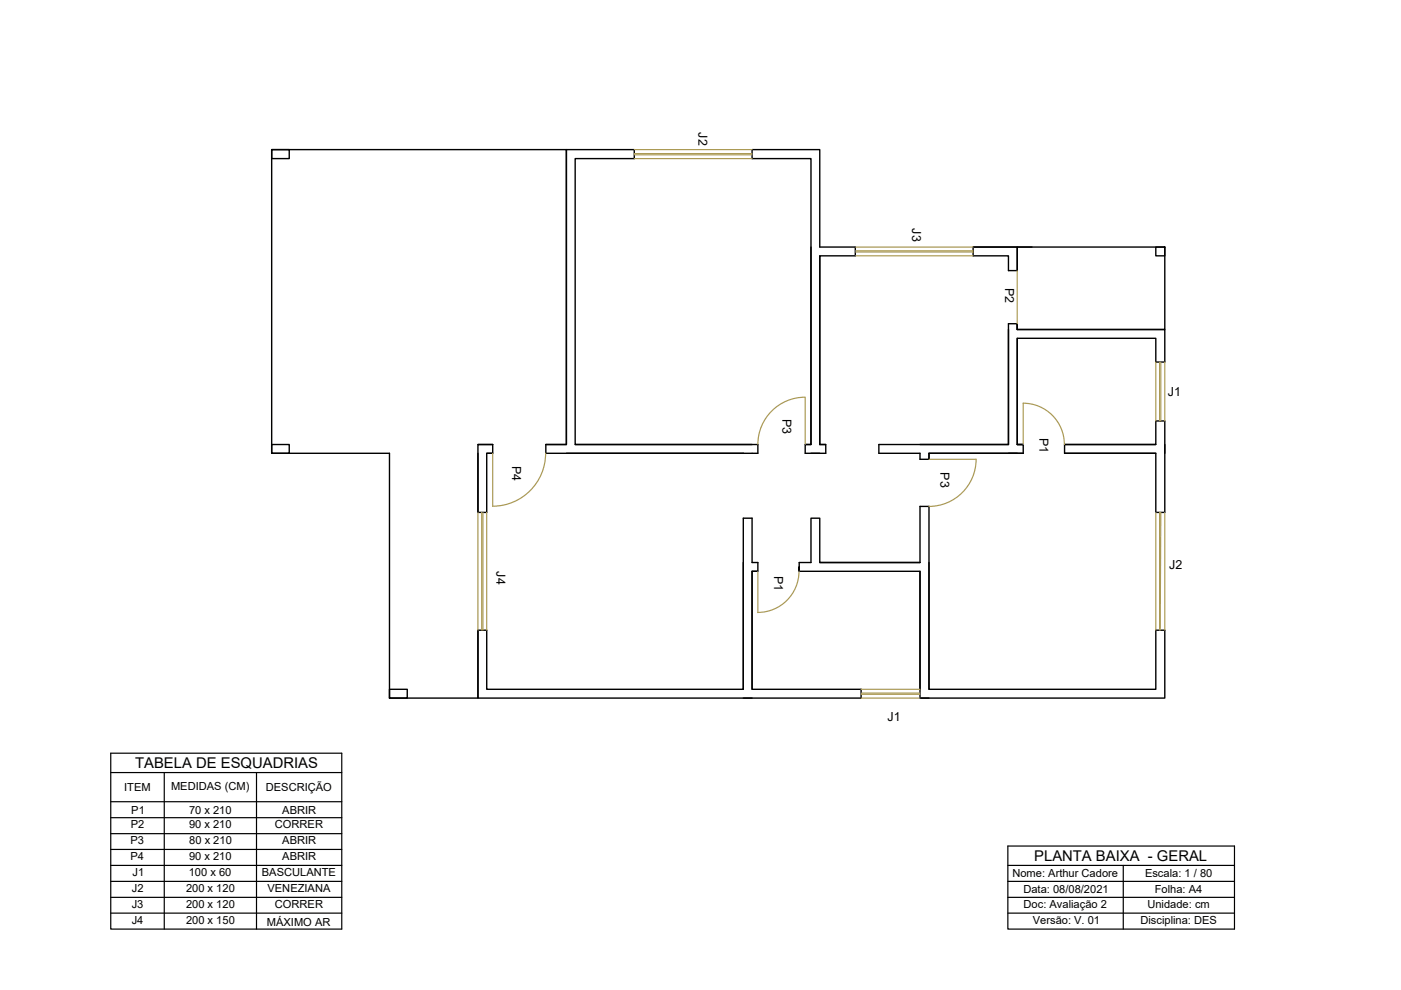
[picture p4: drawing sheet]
<svg xmlns="http://www.w3.org/2000/svg" width="297mm" height="210mm" viewBox="0 0 297 210" stroke-linecap="round" stroke-linejoin="round" font-family="sans-serif">
<!-- layer: paredes -->
<g fill="none" stroke="#000" stroke-width=".3">
<path d="M57.6 31.7h3.7v1.9h-3.7zM120.1 31.7h14.4v1.9h-12.6v60.6h38.8v1.9h-45v-1.9h4.4zM171.9 52.4v41.8h-1.2v1.9h4.4v-1.9h-1.3v-40M206.3 52.4h9.4v5M215.7 57.4v-5h31.3v17.5h-31.3v-1.3v1.3M218.8 52.4h-12.5v1.8h7.5v3.2h1.9M245.1 52.4h1.9v1.8h-1.9zM213.8 69.9v24.3h-18.7M215.7 69.9h31.3v6.9h-1.9v-5.1h-29.4v22.5h1.2h-1.2M215.7 69.9v-1.3h-1.9v25.6h-27.5v1.9h8.8v1.3h1.9v-1.3h19.9M215.7 71.7v22.5M57.6 94.2h3.7v1.9h-3.7z"/>
<path d="M101.3 94.2h3.2M101.3 96.1v12.5M104.5 96.1h-1.3v12.5h-1.9M104.5 94.2h-3.2v14.4M104.5 94.2v1.9h-1.3M115.7 94.2h4.4v-62.5h-62.5v64.4h25v51.9h18.7v-14.4M121.9 94.2h37.6M170.7 94.2h1.2v-60.6h-12.4v-1.9h14.3v20.7h7.5v1.8h-7.5v40h1.3M215.7 94.2h1.2v1.9M216.9 96.1h-19.9v1.3M225.7 94.2h19.4v-4.9h1.9v19.3h-1.9v-12.5h-19.4M225.7 94.2h19.4"/>
<path d="M225.7 96.1h19.4M225.7 94.2v1.9M157.6 119.3v26.8M173.8 119.3h21.3M195.1 119.3v-11.9h1.9v38.7h48.1v-12.5h1.9v14.4h-51.9M195.1 119.3h-21.3v-9.4h-1.9v9.4h-2.5v1.8v-.9M197 119.3v26.8M101.3 133.6h1.9v12.5h54.4v-36.2h1.9v9.4h1.2v1.8h-1.2v25M101.3 133.6v14.4h58.2M160.7 121.1h-1.2v25h23.1v1.9h-25M169.4 121.1h25.7v25M195.1 121.1v26.9"/>
<path d="M82.6 146.1h3.7v1.9h-3.7zM195.1 148h1.9"/>
</g>
<!-- layer: janelas -->
<g fill="none" stroke="#ab9a54" stroke-width=".25">
<path d="M134.5 33.6h25M134.5 31.7h25M134.5 32.8h25M134.5 32.6h25M181.3 54.2h25M181.3 52.4h25M181.3 53.4h25M181.3 53.2h25M245.1 76.8v12.5M245.9 76.8v12.5M246.1 76.8v12.5M247 76.8v12.5"/>
<path d="M101.3 108.6v25M102.1 108.6v25M102.4 108.6v25M103.2 108.6v25M245.1 108.6v25M245.9 108.6v25M246.1 108.6l-.1 25M247 108.6v25M182.6 148h12.5M182.6 146.1h12.5M182.6 147.2h12.5M182.6 147h12.5"/>
</g>
<!-- layer: portas -->
<path d="M215.7 57.4v11.2M104.5 96.1v11.3M115.7 96.1a11.2 11.2 0 0 1-11.3 11.2M170.7 84.2a10 10 0 0 0-10 10M170.7 84.3v9.9M197 97.4h10a10 10 0 0 1-10.1 10M225.7 94.2a8.7 8.7 0 0 0-8.8-8.7v8.7M160.7 121.1v8.8M169.4 121.1a8.7 8.7 0 0 1-8.7 8.8" fill="none" stroke="#ab9a54" stroke-width=".25"/>
<!-- layer: Legenda -->
<g fill="none" stroke="#000" stroke-width=".25">
<path d="M23.5 159.7h49v37.3h-49zM23.5 163.8h49M23.5 170h49M23.5 173.4h49M23.5 176.8h49M34.8 163.8v33.2M54.4 163.8v33.2M213.7 179.4h48v17.6h-48zM23.5 180.1h49M23.5 183.5h49M23.5 186.9h49M23.5 190.3h49"/>
<path d="M23.5 193.6h49M213.7 183.5h48M213.7 186.9h48M213.7 190.3h48M213.7 193.6h48M238.2 183.5v13.5"/>
</g>
<g font-size="3.1">
<text x="28.6" y="162.8">TABELA DE ESQUADRIAS</text>
<text x="219.3" y="182.6">PLANTA BAIXA - GERAL</text>
</g>
<g font-size="2.6">
<text x="148.1" y="28.1" transform="rotate(90 148.1 28.1)">J2</text>
<text x="193.4" y="48.4" transform="rotate(90 193.4 48.4)">J3</text>
<text x="213.1" y="61.1" transform="rotate(90 213.1 61.1)">P2</text>
<text x="165.9" y="88.8" transform="rotate(90 165.9 88.8)">P3</text>
<text x="247.6" y="84">J1</text>
<text x="220.4" y="92.9" transform="rotate(90 220.4 92.9)">P1</text>
<text x="108.6" y="98.8" transform="rotate(90 108.6 98.8)">P4</text>
<text x="199.4" y="100.2" transform="rotate(90 199.4 100.2)">P3</text>
<text x="105.3" y="121.1" transform="rotate(90 105.3 121.1)">J4</text>
<text x="164.1" y="122.1" transform="rotate(90 164.1 122.1)">P1</text>
<text x="247.9" y="120.5">J2</text>
<text x="188.2" y="152.8">J1</text>
</g>
<g font-size="2.4">
<text x="26.3" y="167.7">ITEM</text>
<text x="36.3" y="167.5">MEDIDAS (CM)</text>
<text x="56.4" y="167.7">DESCRIÇÃO</text>
<text x="27.8" y="172.5">P1</text>
<text x="40.1" y="172.5">70 x 210</text>
<text x="59.8" y="172.5">ABRIR</text>
<text x="27.7" y="179">P3</text>
<text x="27.7" y="175.6">P2</text>
<text x="40.1" y="175.6">90 x 210</text>
<text x="40.1" y="179">80 x 210</text>
<text x="58.3" y="175.7">CORRER</text>
<text x="59.8" y="179">ABRIR</text>
<text x="27.7" y="182.3">P4</text>
<text x="28.1" y="185.7">J1</text>
<text x="40" y="185.7">100 x 60</text>
<text x="40.1" y="182.4">90 x 210</text>
<text x="55.5" y="185.8">BASCULANTE</text>
<text x="59.8" y="182.3">ABRIR</text>
<text x="28" y="189.1">J2</text>
<text x="39.4" y="189.1">200 x 120</text>
<text x="56.7" y="189.1">VENEZIANA</text>
<text x="214.7" y="186">Nome: Arthur Cadore</text>
<text x="217" y="189.4">Data: 08/08/2021</text>
<text x="242.8" y="186">Escala: 1 / 80</text>
<text x="244.8" y="189.4">Folha: A4</text>
<text x="27.9" y="192.5">J3</text>
<text x="27.9" y="195.8">J4</text>
<text x="39.4" y="192.5">200 x 120</text>
<text x="39.4" y="195.9">200 x 150</text>
<text x="56.6" y="196.3">MÁXIMO AR</text>
<text x="58.3" y="192.5">CORRER</text>
<text x="217" y="192.5">Doc: Avaliação 2</text>
<text x="219" y="195.9">Versão: V. 01</text>
<text x="241.8" y="195.9">Disciplina: DES</text>
<text x="243.3" y="192.5">Unidade: cm</text>
</g>
</svg>
